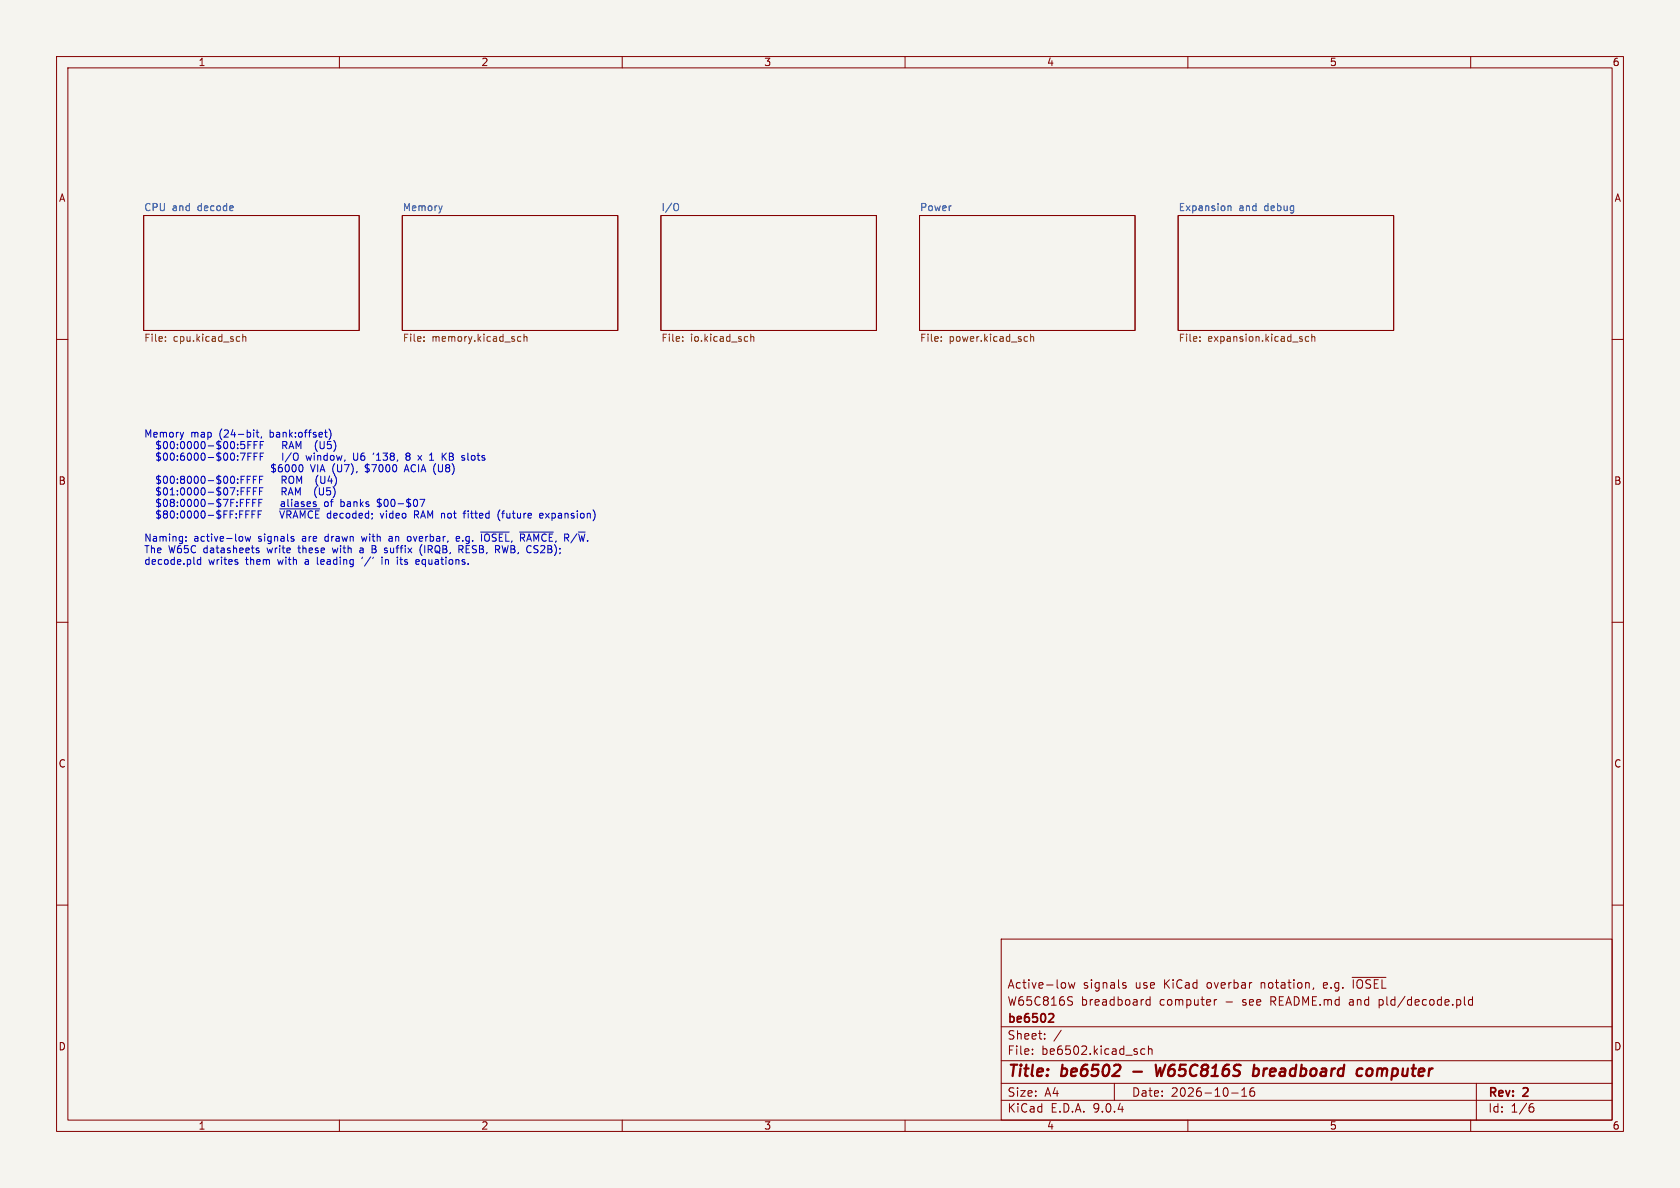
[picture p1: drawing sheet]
<svg xmlns="http://www.w3.org/2000/svg" width="297mm" height="210mm" viewBox="0 0 297 210" stroke-linecap="round" stroke-linejoin="round" font-family="sans-serif">
<path d="M0 0h297v210h-297z" fill="#f5f4ef" stroke="#f5f4ef" stroke-width=".18"/>
<g fill="none" stroke="#840000" stroke-width=".18">
<path d="M10 10h277v190h-277zM12 12h273v186h-273zM60 10v2M110 10v2M160 10v2M210 10v2M260 10v2M25.4 38.1h38.1v20.3h-38.1zM71.1 38.1h38.1v20.3h-38.1zM116.8 38.1h38.1v20.3h-38.1zM162.6 38.1h38.1v20.3h-38.1zM208.3 38.1h38.1v20.3h-38.1z"/>
<path d="M10 60h2M285 60h2M10 110h2M285 110h2M10 160h2M177 166h108v32h-108zM188.1 173.7l.3 .3v.4l-.3 .3M188.9 173.7l.3 1 .3-.7 .2 .7 .3-1M189 176.2l.6 .1M189.3 177l.3 .3-.1 .3-.2 .1M198.5 174.1l.5 .2 .1 .1-.1 .2-.4 .1M198.5 173.8h.5"/>
<path d="M203.3 176.2v1.5M203.3 176.8l-.4-.1-.3 .3v.4l.1 .2h.6M214.7 176.7v1M215.1 176.7l-.3 .1-.1 .2M232.2 174.6l-.1 .3M239 172.8h6M239.2 173.2v1.5M243.8 176.7v1.5M243.8 177.6l.2 .1M244 176.7l-.2 .1M258.9 176.2v1.3l.2 .2M260.3 176.8l-.4-.1-.3 .3v.4l.1 .2h.6"/>
<path d="M260.3 176.2v1.5M285 160h2M60 198v2M110 198v2M160 198v2M177 194.5h108M177 191.5h108M177 187.5h108M177 181.5h108M182.5 186.3v.1M182.5 185.5v.1M184.7 183.6v.1"/>
<path d="M184.7 182.8v.1M187.6 182.1l-1.3 2M197 191.5v3M202.4 185.5l-.4-.1-.3 .3v.4l.1 .2h.6M203 185.5l.2-.1 .4 .1 .1 .9M203 184.9v1.5M210 198v2M217.7 193.2h1.2M219.5 193.8h.9M219.5 192.7l.5-.4v1.5M221.7 192.3a.59 .59 0 0 0-.7 .6v.6l.1 .2 .4 .1 .2-.1 .1-.5-.1-.3h-.5l-.2 .3M260 198v2"/>
<path d="M261 191.5v6.5M270.6 195.7h.4l.2 .3-.1 .5-.5 .1M271 195.1l-.4 .1"/>
</g>
<path d="M200.3 189.4h1.6M204.3 188.2l.2 2 .6-1.4 .2 1.4 .7-2M221.6 189l.2-.1 .6 .1 .2 .3-.1 .5a.66 .66 0 0 1-1 .3M221.7 188.2l-.2 2M240.3 188.9l.6 .1M240.7 190.1l-.5 .1M242.5 189a.59 .59 0 0 0-.9 .3v.7a.53 .53 0 0 0 .9 0" fill="none" stroke="#840000" stroke-width=".4"/>
<path d="M185.6 179.2l.5 .1 .2 .3-1 1.1h1" fill="none" stroke="#840000" stroke-width=".3"/>
<g fill="none" stroke="#725600" stroke-width=".18">
<path d="M29.2 59.6v.1M42.3 59.5l.1 .1M42.9 59.1v1.2M42.9 59.6l.2-.1 .3 .1 .1 .7M75 59.6v.1M92.1 59.6l-.4-.1-.2 .1M92.6 59.6l.2-.1 .3 .1 .1 .7M92.6 59.1v1.2M120.7 59.6v.1M132.7 59.6l.2-.1 .3 .1 .1 .7M132.7 59.1v1.2M166.4 59.6v.1"/>
<path d="M181.3 59.5l.3 .1M182.2 59.6l.2-.1 .3 .1v.7M182.2 59.1v1.2M212.1 59.6v.1M231.4 59.6l-.4-.1-.2 .2 .1 .6h.5M231.9 59.6l.2-.1 .3 .1v.7M231.9 59.1v1.2M29.2 60.2v.1M42.4 60.3h-.1M75 60.2v.1M91.5 60.2l.2 .1h.4M120.7 60.2v.1"/>
<path d="M166.4 60.2v.1M181.6 60.3h-.3M212.1 60.2v.1"/>
</g>
<path d="M78.2 36.4l-.3 .8M119.7 36h.1a.81 .81 0 0 1-.1 1.2M217.1 36.4v.8M217.1 36.5l.2-.1 .3 .1v.7" fill="none" stroke="#006464" stroke-width=".18"/>
<g fill="none" stroke="#0000c2" stroke-width=".18">
<path d="M32.5 76.4l-.3 .9M44.9 76v.1M44.9 76.4v.9M44.9 78.7h.4M45.3 76.4h.5M45.5 76v1.1l.3 .2M45.5 78h-.6v1.3M46 78.7h.4M46.2 77.2l-.1 .3M46.6 78h-.6v1.3M50 78v1.3M50 78.7h.5"/>
<path d="M55.8 78.4v.9l.3 .5M57.4 76.4h.5M57.6 77.2l.3 .1M58.2 75.8a1.46 1.46 0 0 1 0 2M32.9 95.6v.1M32.9 94.9v.1M35.5 98.5v1.3M35.5 99l-.4-.1-.2 .3 .1 .5h.5M42 99.4v.3M42.7 94.8l.2 .3v.3l-.2 .3M43.3 94.8l.3 .9 .2-.6 .3 .6 .2-.9M43.6 88.3h.6"/>
<path d="M43.7 84.8h.4M43.7 84.2h.6M43.7 86.8h.4M43.7 86.2h.6M43.8 80.7h.4M43.8 80.1h.6M44.6 90.9h.4M44.7 88.9h.4M44.8 84.8h.4M44.8 86.8h.4M44.9 80.7h.4M45.2 90.3h-.6v1.3"/>
<path d="M45.3 97.1l.5 .4-.2 .2h-.3M45.3 88.3h-.6v1.2M45.4 84.2h-.6v1.3M45.4 86.2h-.6v1.3M45.5 80.1h-.6v1.3M45.6 90.9h.5M45.8 88.9h.4M45.9 84.8h.4M45.9 86.8h.4M46 80.7h.4M46.2 90.3h-.6v1.3M46.4 88.3h-.6v1.2"/>
<path d="M46.5 84.2h-.6v1.3M46.5 86.2h-.6v1.3M46.6 80.1h-.6v1.3M48.4 82v1.6M48.7 82.2l-.5-.1-.1 .2v.3l.5 .3 .1 .3-.2 .2-.5-.1M49.4 90.3l.5 1.3M49.5 90h7M49.8 82.1l-.4 .1a.86 .86 0 0 0 0 1.2l.5-.1v-.4l-.2-.3h-.3l-.2 .3M49.9 84.8h.5M49.9 86.9h.5M49.9 88.7l-.1 .1M49.9 89.1l-.2 .1 .2 .3"/>
<path d="M50 80.1v1.3M50.4 84.2h-.5v1.3M50.4 86.2h-.5v1.3M50.5 82.4l-.1 .5 .1 .4 .2 .1 .4-.2v-.8M51.7 82.4l-.1 .5 .2 .4M51.8 95.3l.2 .1-.2 .3M51.8 94.8l.1 .1M54.1 80.5l.2 .9 .3-.6M55.9 84.5v.9l.3 .5M56 86a1.46 1.46 0 0 0 0 2M56.1 98.5v1.1l.2 .2M57.4 88.8v.6l.4 .1"/>
<path d="M58.8 96.9l.2 .8M58.9 82.5l-.1 .5 .2 .6M60.4 88.7l.4 .1M60.8 89.4l-.2 .1h-.3M62.5 80.1v1l.3 .3 .3-.1M63.9 94.8l.2 .9M64 96.9h-.3M64.1 97.2h-.3l-.2 .2 .1 .3h.4M65.5 98.4l-1.1 1.7M65.8 96.4v1.3h.6M65.8 97.1h.4M66.2 97.1h.2"/>
<path d="M66.3 97l-.1 .1M66.6 81.4h.7M66.8 80.3l-.2 .2M67 88.1v1.6M67.2 90.7l.3 .9 .3-.9M67.4 88.3h-.5l-.2 .2 .1 .3 .5 .2 .1 .2M67.4 89.3l-.2 .2h-.5M67.5 98.9v.9M68.2 82.6l.1 .6 .2 .2 .3-.1 .1-.7M69.2 94.8l-.4 .1M69.2 95.2h-.3l-.2 .2 .1 .2 .4 .1M70.7 98.9h.5"/>
<path d="M70.9 98.5v1.1l.1 .2M72 80.6l-.2-.2 .2-.3h.2l.3 .2-.3 .3M72 80.6l-.2 .3v.3l.2 .2 .4-.1 .1-.2v-.2l-.3-.3M72 80.6h.2M72.1 95.6l.1 .1 .3-.1M72.5 94.9l-.3-.1-.1 .1M73.3 90.3v1.3M73.6 91l.4 .6M73.7 98.9l.4 .1v.2l-.6 .1M74 90.7l-.2 .3h-.5M74.1 99.7l-.4 .1M74.2 88.3h.9l-.6 1.2"/>
<path d="M74.3 96.8v.9l.3 .5M74.5 83h.7M74.8 82.1l.5 1.3M75.1 96.4v1.3M76.2 80.3l.1-.2v1.3M79.4 80.7h.5M79.9 80.1h-.5v1.3h.5M80.7 95.3l.6-.2-.1-.2-.4-.1-.1 .2v.6h.5M81.1 96.4h.5M81.4 97.1l.5 .6M81.7 97.1h-.6M82.8 90.3v.1"/>
<path d="M82.8 90.7v.9M83.4 80.6v.6M85 94.1h5M85.1 94.4v1.3M86.2 94.4a.43 .43 0 0 0-.5 .4v.5a.43 .43 0 0 0 .5 .4M88.4 90.1a1.46 1.46 0 0 0 0 2M88.7 90.7h.5M88.8 96.4l.3 1.3M89.2 90.3l-.3 .2v1.1M91.8 94.1h6M95.5 90.8l.3-.1 .2 .3-.6 .2M95.5 91.5h.5"/>
<path d="M96.4 90.7l.7 .9M97.1 90.7l-.7 .9M102.2 94.1h1.2"/>
</g>
<g font-size="2.8" fill="#840000">
<text x="178" y="190.9">Title:</text>
<text x="187.7" y="190.9">be6502</text>
<text x="205.9" y="190.9">W65C816S</text>
<text x="224" y="190.9">breadboard</text>
<text x="243.1" y="190.9">computer</text>
</g>
<g font-size="2.1" fill="#840000">
<text x="178" y="178">W65C816S</text>
<text x="178" y="175">Active-low</text>
<text x="191.1" y="178">breadboard</text>
<text x="191.4" y="175">signals</text>
<text x="200.7" y="175">use</text>
<text x="205" y="178">computer</text>
<text x="205.9" y="175">KiCad</text>
<text x="213.6" y="175">overbar</text>
<text x="216.8" y="178">-</text>
<text x="219.9" y="178">see</text>
<text x="223.3" y="175">notation,</text>
<text x="225" y="178">README.md</text>
<text x="234.5" y="175">e.g.</text>
<text x="239.1" y="178">and</text>
<text x="239.9" y="175">~{IOSEL}</text>
<text x="244.5" y="178">pld/decode.pld</text>
<text x="178" y="184">Sheet:</text>
<text x="178" y="181.2">be6502</text>
<text x="178" y="186.7">File:</text>
<text x="184.1" y="186.7">be6502.kicad_sch</text>
<text x="178" y="196.9">KiCad</text>
<text x="178" y="194.1">Size:</text>
<text x="184.7" y="194.1">A4</text>
<text x="185.7" y="196.9">E.D.A.</text>
<text x="193.3" y="196.9">9.0.4</text>
<text x="200" y="194.1">Date:</text>
<text x="207" y="194.1">2026-10-16</text>
<text x="263" y="194.3">Rev:</text>
<text x="263" y="196.9">Id:</text>
<text x="267.1" y="196.9">1/6</text>
<text x="269.4" y="194.3">2</text>
</g>
<g font-size="1.8" fill="#840000">
<text x="35" y="11.9">1</text>
<text x="85" y="11.9">2</text>
<text x="135" y="11.9">3</text>
<text x="185" y="11.9">4</text>
<text x="235" y="11.9">5</text>
<text x="285" y="11.9">6</text>
<text x="10.3" y="35.9">A</text>
<text x="285.3" y="35.9">A</text>
<text x="10.3" y="85.9">B</text>
<text x="285.3" y="85.9">B</text>
<text x="10.3" y="135.9">C</text>
<text x="285.3" y="135.9">C</text>
<text x="10.3" y="185.9">D</text>
<text x="285.3" y="185.9">D</text>
<text x="35" y="199.9">1</text>
<text x="85" y="199.9">2</text>
<text x="135" y="199.9">3</text>
<text x="185" y="199.9">4</text>
<text x="235" y="199.9">5</text>
<text x="285" y="199.9">6</text>
</g>
<g font-size="1.8" fill="#006464">
<text x="25.4" y="37.4">CPU</text>
<text x="30.4" y="37.4">and</text>
<text x="35.1" y="37.4">decode</text>
<text x="71.1" y="37.4">Memory</text>
<text x="116.8" y="37.4">I/O</text>
<text x="162.6" y="37.4">Power</text>
<text x="208.3" y="37.4">Expansion</text>
<text x="219" y="37.4">and</text>
<text x="223.6" y="37.4">debug</text>
</g>
<g font-size="1.8" fill="#725600">
<text x="25.4" y="60.7">File:</text>
<text x="30.6" y="60.7">cpu.kicad_sch</text>
<text x="71.1" y="60.7">File:</text>
<text x="76.3" y="60.7">memory.kicad_sch</text>
<text x="116.8" y="60.7">File:</text>
<text x="122.1" y="60.7">io.kicad_sch</text>
<text x="162.6" y="60.7">File:</text>
<text x="167.8" y="60.7">power.kicad_sch</text>
<text x="208.3" y="60.7">File:</text>
<text x="213.5" y="60.7">expansion.kicad_sch</text>
</g>
<g font-size="1.8" fill="#0000c2">
<text x="25.4" y="77.7">Memory</text>
<text x="33.7" y="77.7">map</text>
<text x="38.9" y="77.7">(24-bit,</text>
<text x="48" y="77.7">bank:offset)</text>
<text x="27.7" y="79.7">$00:0000-$00:5FFF</text>
<text x="27.7" y="81.8">$00:6000-$00:7FFF</text>
<text x="50.6" y="79.7">RAM</text>
<text x="50.6" y="81.8">I/O</text>
<text x="52.3" y="83.8">$6000</text>
<text x="55" y="81.8">window,</text>
<text x="56.8" y="79.7">(U5)</text>
<text x="59.5" y="83.8">VIA (U7),</text>
<text x="63.5" y="81.8">U6</text>
<text x="67.2" y="81.8">'138,</text>
<text x="69.5" y="83.8">$7000</text>
<text x="73.3" y="81.8">8</text>
<text x="75.6" y="81.8">x</text>
<text x="76.7" y="83.8">ACIA (U8)</text>
<text x="77.8" y="81.8">1</text>
<text x="80.2" y="81.8">KB</text>
<text x="83.9" y="81.8">slots</text>
<text x="27.7" y="85.9">$00:8000-$00:FFFF</text>
<text x="27.7" y="87.9">$01:0000-$07:FFFF</text>
<text x="27.7" y="89.9">$08:0000-$7F:FFFF</text>
<text x="50.4" y="89.9">aliases</text>
<text x="50.5" y="85.9">ROM</text>
<text x="50.5" y="87.9">RAM</text>
<text x="56.6" y="87.9">(U5)</text>
<text x="56.9" y="85.9">(U4)</text>
<text x="58.2" y="89.9">of</text>
<text x="61.3" y="89.9">banks</text>
<text x="68" y="89.9">$00-$07</text>
<text x="27.7" y="92">$80:0000-$FF:FFFF</text>
<text x="50.2" y="92">~{VRAMCE}</text>
<text x="58.7" y="92">decoded;</text>
<text x="68.4" y="92">video</text>
<text x="74.5" y="92">RAM not</text>
<text x="83.7" y="92">fitted</text>
<text x="89.9" y="92">(future</text>
<text x="97.5" y="92">expansion)</text>
<text x="25.4" y="96.1">Naming:</text>
<text x="25.4" y="98.1">The</text>
<text x="25.4" y="100.2">decode.pld</text>
<text x="29.8" y="98.1">W65C</text>
<text x="34.3" y="96.1">active-low</text>
<text x="36.1" y="98.1">datasheets</text>
<text x="36.9" y="100.2">writes</text>
<text x="43.6" y="100.2">them</text>
<text x="45.8" y="96.1">signals</text>
<text x="47.5" y="98.1">write</text>
<text x="49.4" y="100.2">with</text>
<text x="53.2" y="98.1">these</text>
<text x="53.7" y="96.1">are</text>
<text x="54.4" y="100.2">a</text>
<text x="56.7" y="100.2">leading</text>
<text x="57.9" y="96.1">drawn</text>
<text x="59.5" y="98.1">with</text>
<text x="64.5" y="98.1">a</text>
<text x="64.6" y="96.1">with</text>
<text x="66.8" y="98.1">B</text>
<text x="68.6" y="100.2">in</text>
<text x="69.2" y="98.1">suffix</text>
<text x="69.6" y="96.1">an</text>
<text x="71.5" y="100.2">its</text>
<text x="73.1" y="96.1">overbar,</text>
<text x="75" y="100.2">equations.</text>
<text x="75.7" y="98.1">(IRQB,</text>
<text x="81.9" y="96.1">e.g.</text>
<text x="82.8" y="98.1">RESB,</text>
<text x="86.6" y="96.1">~{IOSEL},</text>
<text x="89.4" y="98.1">RWB, CS2B);</text>
<text x="93.7" y="96.1">~{RAMCE},</text>
<text x="101.7" y="96.1">R/~{W}.</text>
</g>
</svg>
